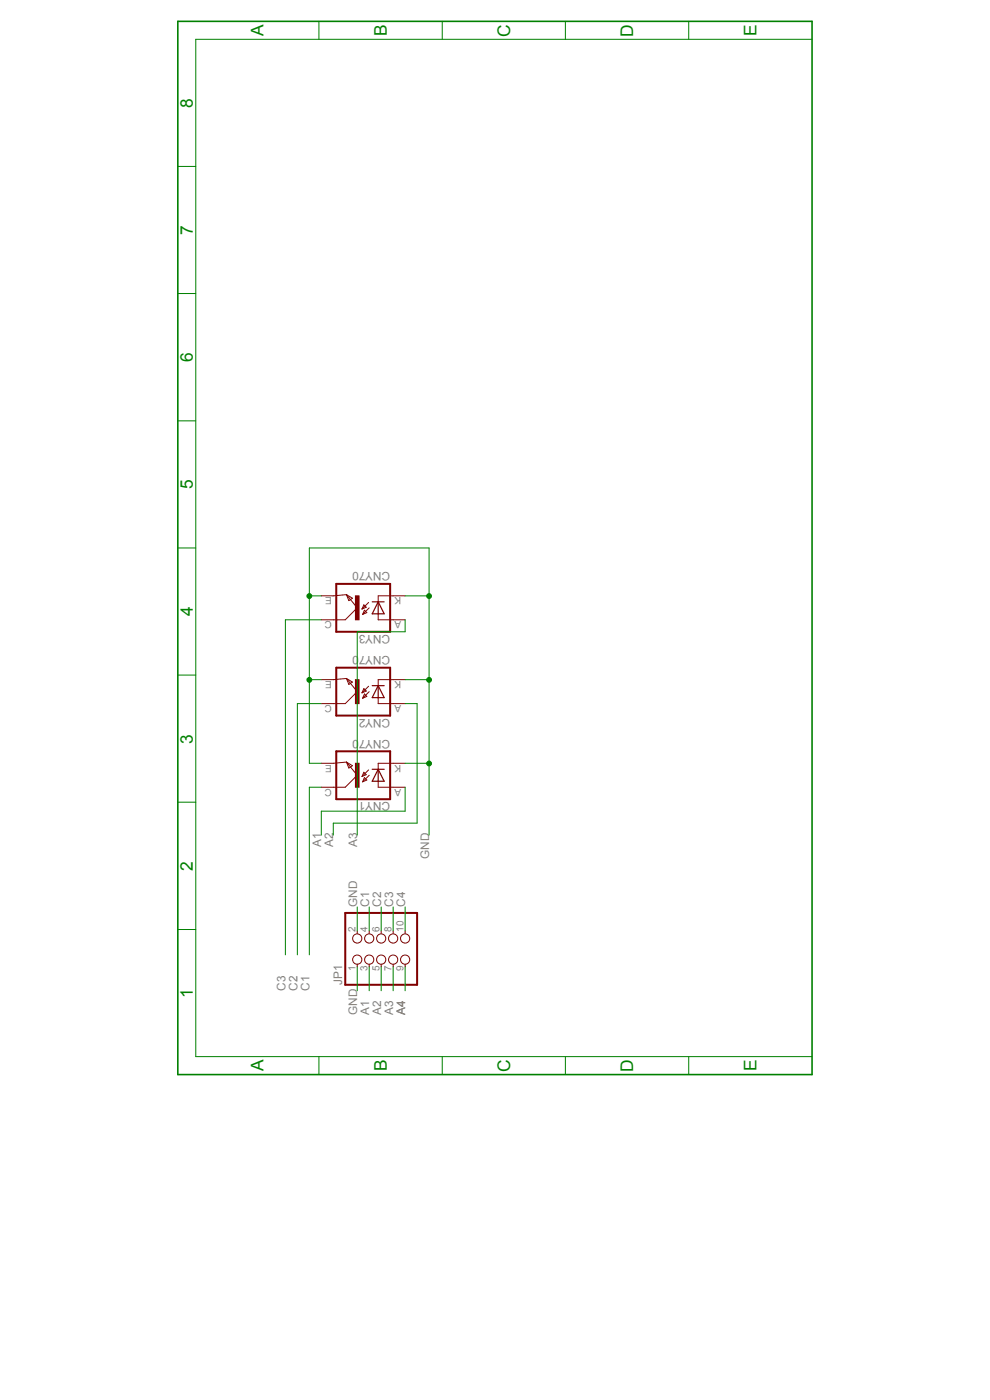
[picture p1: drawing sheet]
<svg xmlns="http://www.w3.org/2000/svg" width="210mm" height="297mm" viewBox="0 0 210 297" stroke-linecap="round" stroke-linejoin="round" font-family="sans-serif">
<path d="M73.5 161.7l2.3 2.8-2.6 2.5h-2.5M73.5 161.7l1.3 .7-.8 .5zM73.5 161.7l-2.8 .2M77.2 163.8l.5 .5-.9 .4zM77.3 165l.5 .5-.9 .4zM78.2 163.3l-1.4 1.4M78.3 164.5l-1.4 1.4M80.2 165.7v1.3h3.2M83.4 161.9h-3.2v1.3" fill="none" stroke="#800000" stroke-width=".21"/>
<path d="M79 163.2h2.5M80.2 163.2l1.3 2.5h-2.5zM80.2 163.2v2.5" fill="none" stroke="#800000" stroke-width=".25"/>
<path d="M71.3 159.4h11.5v10.1h-11.5z" fill="none" stroke="#800000" stroke-width=".42"/>
<path d="M75.4 161.9h.8v5.1h-.8z" fill-rule="evenodd" fill="#800000"/>
<g fill="none" stroke="#800000" stroke-width=".21">
<path d="M73.5 143.9l2.3 2.8-2.6 2.6h-2.5M73.5 143.9l1.3 .8-.8 .5zM73.5 143.9l-2.8 .3M77.2 146.1l.5 .5-.9 .4zM77.3 147.2l.5 .5-.9 .4zM78.2 145.6l-1.4 1.4M78.3 146.7l-1.4 1.4M80.2 148v1.3h3.2M83.4 144.2h-3.2v1.3M68.2 167h2.5M68.2 161.9h2.5M75.4 161.9h.8v5.1h-.8z"/>
<path d="M83.4 167h2.5M83.4 161.9h2.5"/>
</g>
<path d="M79 145.5h2.5M80.2 145.5l1.3 2.5h-2.5zM80.2 145.5v2.5" fill="none" stroke="#800000" stroke-width=".25"/>
<path d="M71.3 141.6h11.5v10.2h-11.5z" fill="none" stroke="#800000" stroke-width=".42"/>
<path d="M75.4 144.2h.8v5.1h-.8z" fill-rule="evenodd" fill="#800000"/>
<g fill="none" stroke="#800000" stroke-width=".21">
<path d="M73.5 126.2l2.3 2.7-2.6 2.6h-2.5M73.5 126.2l1.3 .7-.8 .5zM73.5 126.2l-2.8 .2M77.2 128.3l.5 .5-.9 .4zM77.3 129.5l.5 .5-.9 .3zM78.2 127.8l-1.4 1.4M78.3 128.9l-1.4 1.4M80.2 130.2v1.3h3.2M83.4 126.4h-3.2v1.3M68.2 149.3h2.5M68.2 144.2h2.5M75.4 144.2h.8v5.1h-.8z"/>
<path d="M83.4 149.3h2.5M83.4 144.2h2.5"/>
</g>
<path d="M79 127.7h2.5M80.2 127.7l1.3 2.5h-2.5zM80.2 127.7v2.5" fill="none" stroke="#800000" stroke-width=".25"/>
<path d="M71.3 123.9h11.5v10.1h-11.5z" fill="none" stroke="#800000" stroke-width=".42"/>
<path d="M75.4 126.4h.8v5.1h-.8z" fill-rule="evenodd" fill="#800000"/>
<g fill="none" stroke="#800000" stroke-width=".21">
<path d="M68.2 131.5h2.5M68.2 126.4h2.5M75.4 126.4h.8v5.1h-.8zM83.4 131.5h2.5M83.4 126.4h2.5M75.8 197.5v.5M78.3 197.5v.5M80.9 197.5v.5M83.4 197.5v.5M85.9 197.5v.5M75.8 204.6v.5M78.3 204.6v.5"/>
<path d="M80.9 204.6v.5M83.4 204.6v.5M85.9 204.6v.5"/>
<circle cx="75.8" cy="199.1" r=".98"/>
<circle cx="78.3" cy="199.1" r=".98"/>
<circle cx="80.9" cy="199.1" r=".98"/>
<circle cx="83.4" cy="199.1" r=".98"/>
<circle cx="85.9" cy="199.1" r=".98"/>
<circle cx="75.8" cy="203.6" r=".98"/>
<circle cx="78.3" cy="203.6" r=".98"/>
<circle cx="80.9" cy="203.6" r=".98"/>
<circle cx="83.4" cy="203.6" r=".98"/>
<circle cx="85.9" cy="203.6" r=".98"/>
</g>
<path d="M73.2 193.7h15.3v15.2h-15.3z" fill="none" stroke="#800000" stroke-width=".42"/>
<path d="M37.7 4.5h134.6v223.5h-134.6z" fill="none" stroke="#008000" stroke-width=".34"/>
<g fill="none" stroke="#008000" stroke-width=".21">
<path d="M67.6 4.5v3.8M93.8 4.5v3.8M119.9 4.5v3.8M146.1 4.5v3.8M172.3 8.3h-130.8v215.9h130.8M37.7 35.3h3.8M37.7 62.3h3.8M37.7 89.3h3.8M37.7 116.2h3.8M65.6 126.4v35.5h2.6M37.7 143.2h3.8M65.6 144.2h2.6"/>
<path d="M37.7 170.2h3.8M37.7 197.2h3.8M67.6 224.2v3.8M93.8 224.2v3.8M119.9 224.2v3.8M146.1 224.2v3.8"/>
</g>
<circle cx="65.6" cy="144.2" r=".51" fill="#008000"/>
<g fill="none" stroke="#008000" stroke-width=".21">
<path d="M65.6 116.2v10.2h2.6"/>
<circle cx="65.6" cy="144.2" r=".51"/>
</g>
<circle cx="65.6" cy="126.4" r=".51" fill="#008000"/>
<g fill="none" stroke="#008000" stroke-width=".21">
<path d="M65.6 116.2h25.4M85.9 126.4h5.1v35.5h-5.1M85.9 144.2h5.1"/>
<circle cx="65.6" cy="126.4" r=".51"/>
</g>
<circle cx="91" cy="144.2" r=".51" fill="#008000"/>
<g fill="none" stroke="#008000" stroke-width=".21">
<path d="M91 116.2v10.2"/>
<circle cx="91" cy="144.2" r=".51"/>
</g>
<circle cx="91" cy="126.4" r=".51" fill="#008000"/>
<g fill="none" stroke="#008000" stroke-width=".21">
<path d="M91 161.9v15.3"/>
<circle cx="91" cy="126.4" r=".51"/>
</g>
<circle cx="91" cy="162" r=".51" fill="#008000"/>
<g fill="none" stroke="#008000" stroke-width=".21">
<path d="M68.2 131.5h-7.7v71.1M85.9 131.5v2.5h-10.1v43.2M68.2 149.3h-5.1v53.3M85.9 149.3h2.6v25.3h-17.8v2.6M68.2 167h-2.6v35.6M85.9 167v5.1h-17.7v5.1M75.8 192.4v5.1M78.3 192.4v5.1M80.9 192.4v5.1M83.4 192.4v5.1M85.9 192.4v5.1M75.8 205.1v5.1"/>
<path d="M78.3 205.1v5.1M80.9 205.1v5.1M83.4 205.1v5.1M85.9 205.1v5.1"/>
<circle cx="91" cy="162" r=".51"/>
</g>
<g font-size="3.7" fill="#008000">
<text x="55.9" y="7.7" transform="rotate(-90 55.9 7.7)">A</text>
<text x="82" y="7.7" transform="rotate(-90 82 7.7)">B</text>
<text x="108.2" y="7.8" transform="rotate(-90 108.2 7.8)">C</text>
<text x="134.3" y="7.8" transform="rotate(-90 134.3 7.8)">D</text>
<text x="160.5" y="7.7" transform="rotate(-90 160.5 7.7)">E</text>
<text x="40.9" y="22.9" transform="rotate(-90 40.9 22.9)">8</text>
<text x="40.9" y="49.8" transform="rotate(-90 40.9 49.8)">7</text>
<text x="40.9" y="76.8" transform="rotate(-90 40.9 76.8)">6</text>
<text x="40.9" y="103.8" transform="rotate(-90 40.9 103.8)">5</text>
<text x="40.9" y="130.8" transform="rotate(-90 40.9 130.8)">4</text>
<text x="40.9" y="157.7" transform="rotate(-90 40.9 157.7)">3</text>
<text x="40.9" y="184.7" transform="rotate(-90 40.9 184.7)">2</text>
<text x="40.9" y="211.7" transform="rotate(-90 40.9 211.7)">1</text>
<text x="55.9" y="227.3" transform="rotate(-90 55.9 227.3)">A</text>
<text x="82" y="227.3" transform="rotate(-90 82 227.3)">B</text>
<text x="108.2" y="227.4" transform="rotate(-90 108.2 227.4)">C</text>
<text x="134.3" y="227.4" transform="rotate(-90 134.3 227.4)">D</text>
<text x="160.5" y="227.3" transform="rotate(-90 160.5 227.3)">E</text>
</g>
<g font-size="2.5" fill="#808080">
<text x="82.8" y="121.3" transform="rotate(-180 82.8 121.3)">CNY70</text>
<text x="82.8" y="134.7" transform="rotate(-180 82.8 134.7)">CNY3</text>
<text x="82.8" y="139.1" transform="rotate(-180 82.8 139.1)">CNY70</text>
<text x="82.8" y="152.4" transform="rotate(-180 82.8 152.4)">CNY2</text>
<text x="82.8" y="156.9" transform="rotate(-180 82.8 156.9)">CNY70</text>
<text x="82.8" y="170.2" transform="rotate(-180 82.8 170.2)">CNY1</text>
<text x="68.2" y="179.7" transform="rotate(-90 68.2 179.7)">A1</text>
<text x="70.7" y="179.7" transform="rotate(-90 70.7 179.7)">A2</text>
<text x="75.8" y="179.7" transform="rotate(-90 75.8 179.7)">A3</text>
<text x="91" y="182.2" transform="rotate(-90 91 182.2)">GND</text>
<text x="75.8" y="192.4" transform="rotate(-90 75.8 192.4)">GND</text>
<text x="78.3" y="192.4" transform="rotate(-90 78.3 192.4)">C1</text>
<text x="80.9" y="192.4" transform="rotate(-90 80.9 192.4)">C2</text>
<text x="83.4" y="192.4" transform="rotate(-90 83.4 192.4)">C3</text>
<text x="85.9" y="192.4" transform="rotate(-90 85.9 192.4)">C4</text>
<text x="72.6" y="208.9" transform="rotate(-90 72.6 208.9)">JP1</text>
<text x="60.5" y="210.2" transform="rotate(-90 60.5 210.2)">C3</text>
<text x="63.1" y="210.2" transform="rotate(-90 63.1 210.2)">C2</text>
<text x="65.6" y="210.2" transform="rotate(-90 65.6 210.2)">C1</text>
<text x="75.8" y="215.3" transform="rotate(-90 75.8 215.3)">GND</text>
<text x="78.3" y="215.3" transform="rotate(-90 78.3 215.3)">A1</text>
<text x="80.9" y="215.3" transform="rotate(-90 80.9 215.3)">A2</text>
<text x="83.4" y="215.3" transform="rotate(-90 83.4 215.3)">A3</text>
<text x="85.9" y="215.3" transform="rotate(-90 85.9 215.3)">A4</text>
</g>
<g font-size="2.1" fill="#808080">
<text x="70.4" y="126.7" transform="rotate(-180 70.4 126.7)">E</text>
<text x="70.4" y="131.8" transform="rotate(-180 70.4 131.8)">C</text>
<text x="85.1" y="131.8" transform="rotate(-180 85.1 131.8)">A</text>
<text x="85.1" y="126.7" transform="rotate(-180 85.1 126.7)">K</text>
<text x="70.4" y="144.5" transform="rotate(-180 70.4 144.5)">E</text>
<text x="70.4" y="149.6" transform="rotate(-180 70.4 149.6)">C</text>
<text x="85.1" y="149.6" transform="rotate(-180 85.1 149.6)">A</text>
<text x="85.1" y="144.5" transform="rotate(-180 85.1 144.5)">K</text>
<text x="70.4" y="162.3" transform="rotate(-180 70.4 162.3)">E</text>
<text x="70.4" y="167.4" transform="rotate(-180 70.4 167.4)">C</text>
<text x="85.1" y="167.4" transform="rotate(-180 85.1 167.4)">A</text>
<text x="85.1" y="162.3" transform="rotate(-180 85.1 162.3)">K</text>
<text x="75.4" y="197.7" transform="rotate(-90 75.4 197.7)">2</text>
<text x="78" y="197.7" transform="rotate(-90 78 197.7)">4</text>
<text x="80.5" y="197.7" transform="rotate(-90 80.5 197.7)">6</text>
<text x="83.1" y="197.7" transform="rotate(-90 83.1 197.7)">8</text>
<text x="85.6" y="197.7" transform="rotate(-90 85.6 197.7)">10</text>
<text x="75.4" y="206.1" transform="rotate(-90 75.4 206.1)">1</text>
<text x="78" y="206.1" transform="rotate(-90 78 206.1)">3</text>
<text x="80.5" y="206.1" transform="rotate(-90 80.5 206.1)">5</text>
<text x="83.1" y="206.1" transform="rotate(-90 83.1 206.1)">7</text>
<text x="85.6" y="206.1" transform="rotate(-90 85.6 206.1)">9</text>
</g>
</svg>
